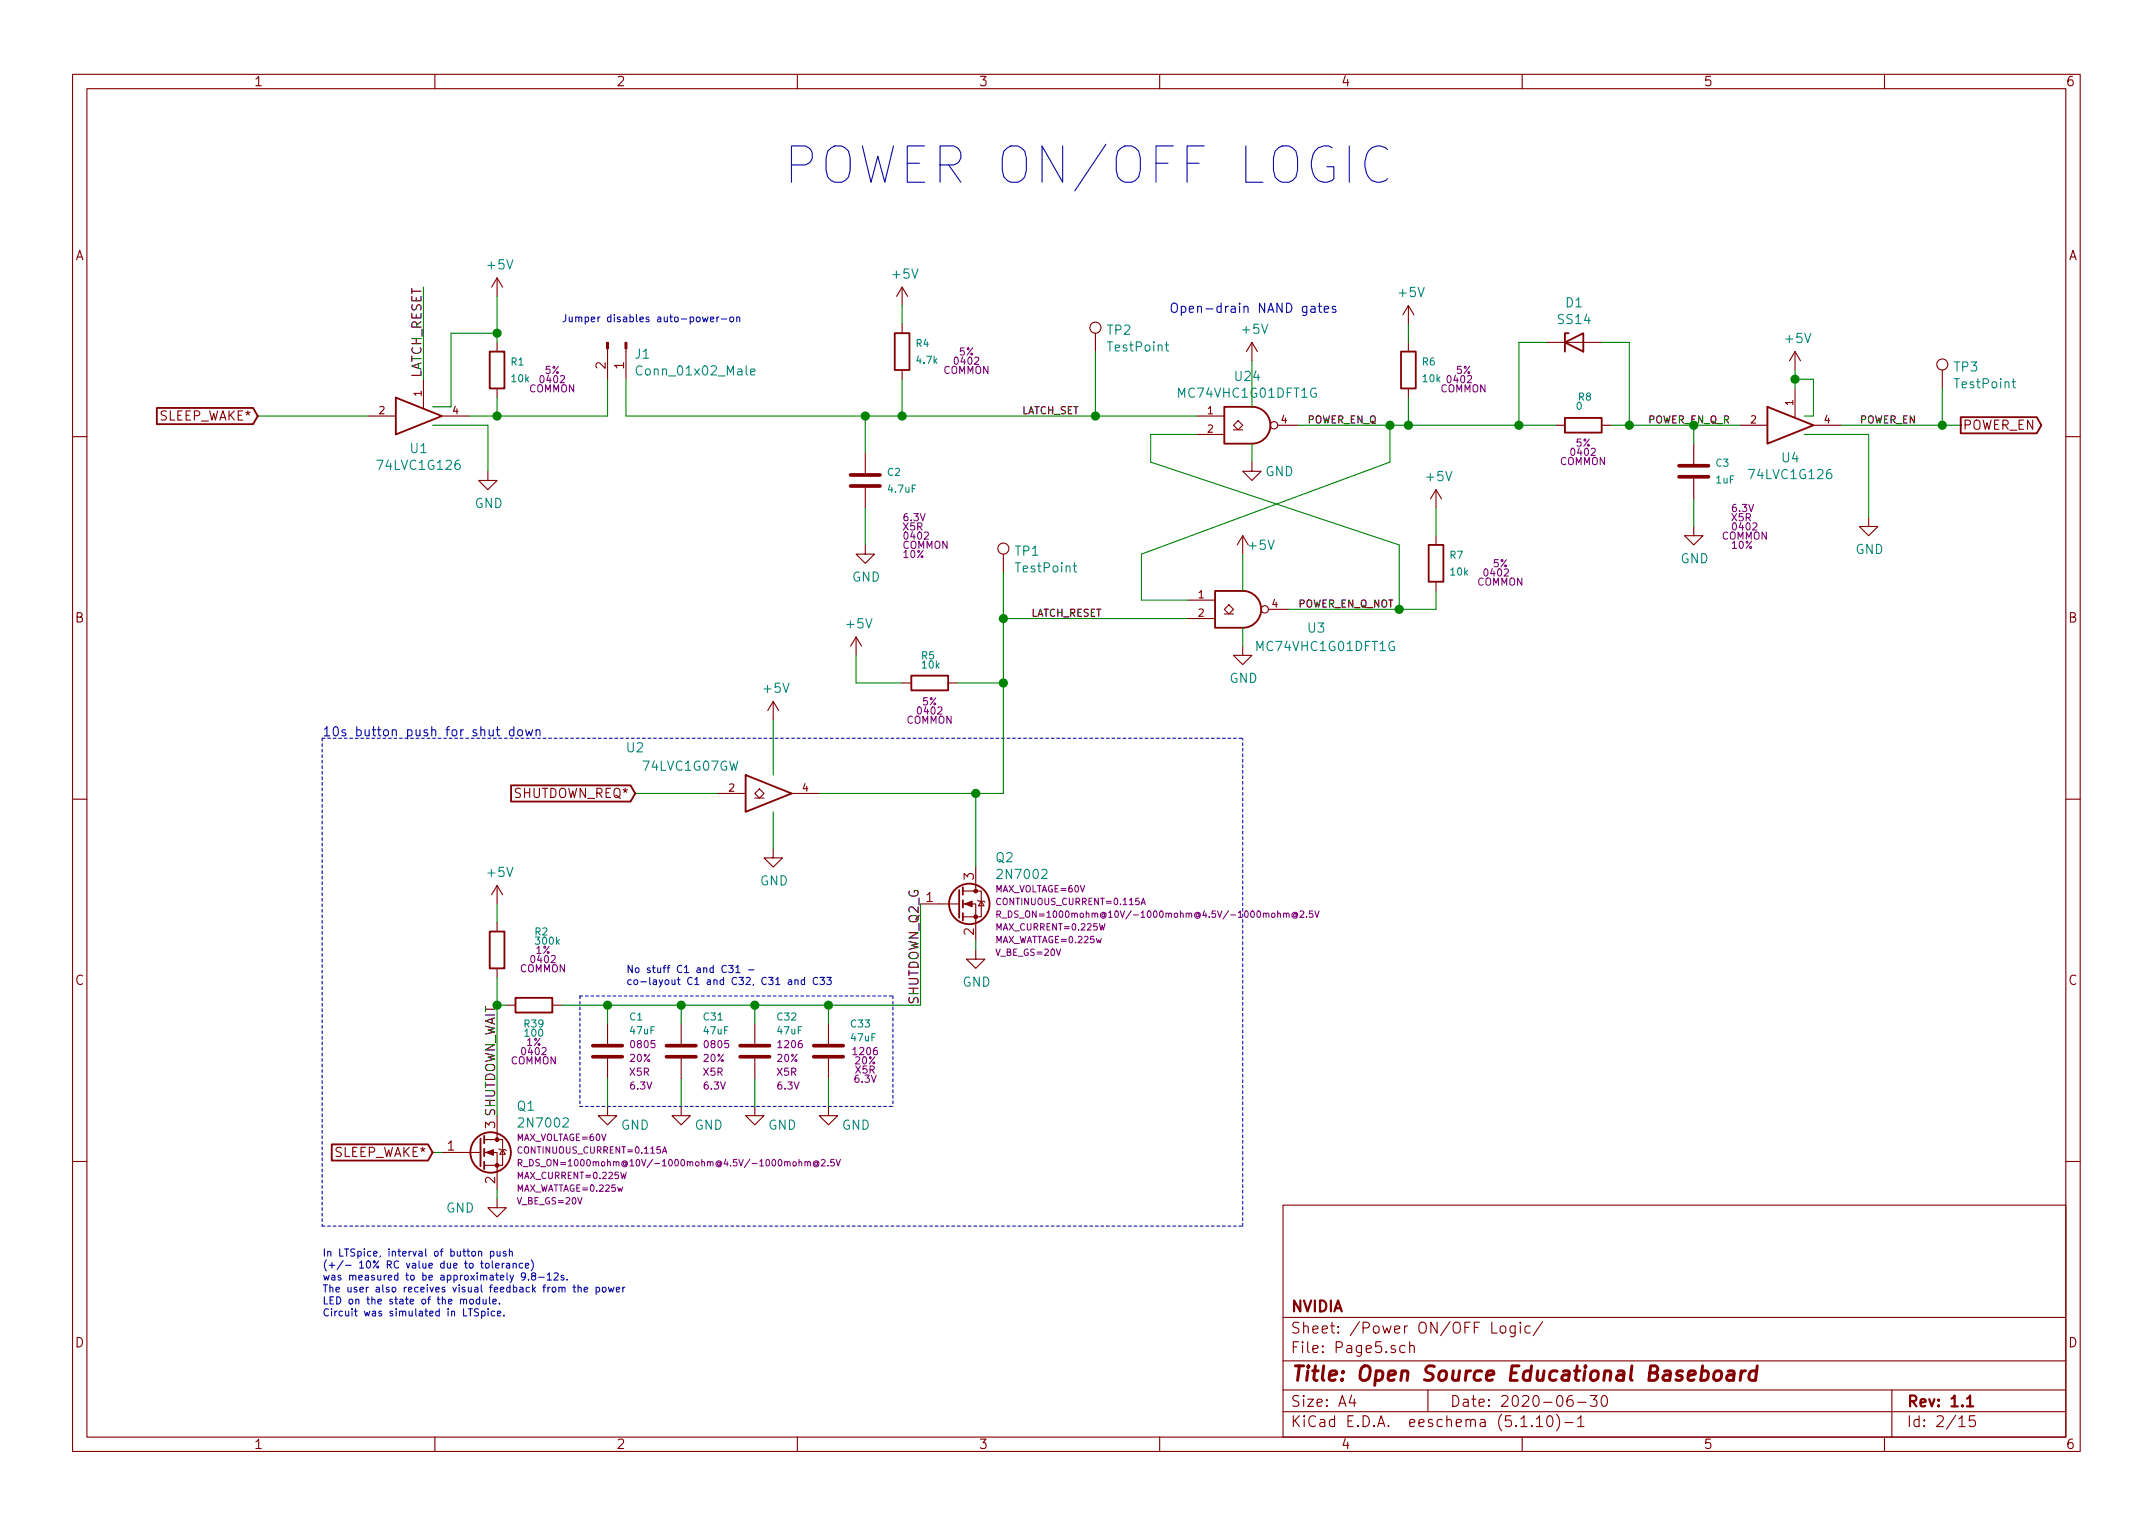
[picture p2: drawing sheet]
EESchema Schematic File Version 4
EELAYER 30 0
EELAYER END
$Descr A4 11693 8268
encoding utf-8
Sheet 2 15
Title "Open Source Educational Baseboard"
Date "2020-06-30"
Rev "1.1"
Comp "NVIDIA"
Comment1 ""
Comment2 ""
Comment3 ""
Comment4 ""
$EndDescr
Text Notes 4250 1000 0    197  ~ 0
POWER ON/OFF LOGIC
$Comp
L 74xGxx:74LVC1G126 U1
U 1 1
P 2300 2250
F 0 "U1" H 2275 2075 50  0000 C CNN
F 1 "74LVC1G126" H 2275 1984 50  0000 C CNN
F 2 "Package_TO_SOT_SMD:SOT-353_SC-70-5" H 2300 2250 50  0001 C CNN
F 3 "http://www.ti.com/lit/sg/scyt129e/scyt129e.pdf" H 2300 2250 50  0001 C CNN
	1    2300 2250
	1    0    0    -1  
$EndComp
Text GLabel 1400 2250 0    50   Input ~ 0
SLEEP_WAKE*
Wire Wire Line
	2000 2250 1400 2250
$Comp
L power:+5V #PWR02
U 1 1
P 2700 1600
F 0 "#PWR02" H 2700 1450 50  0001 C CNN
F 1 "+5V" H 2715 1773 50  0000 C CNN
F 2 "" H 2700 1600 50  0001 C CNN
F 3 "" H 2700 1600 50  0001 C CNN
	1    2700 1600
	1    0    0    -1  
$EndComp
Wire Wire Line
	2550 2250 2700 2250
Wire Wire Line
	2700 2250 2700 2150
Wire Wire Line
	2700 1600 2700 1800
Wire Wire Line
	2700 2250 3300 2250
Wire Wire Line
	3300 2250 3300 2050
Connection ~ 2700 2250
Wire Wire Line
	4700 2250 3400 2250
Wire Wire Line
	4700 2450 4700 2250
Connection ~ 4700 2250
$Comp
L power:GND #PWR09
U 1 1
P 4700 2950
F 0 "#PWR09" H 4700 2700 50  0001 C CNN
F 1 "GND" H 4705 2777 50  0000 C CNN
F 2 "" H 4700 2950 50  0001 C CNN
F 3 "" H 4700 2950 50  0001 C CNN
	1    4700 2950
	1    0    0    -1  
$EndComp
Wire Wire Line
	4700 2750 4700 2950
Wire Wire Line
	6250 2350 6250 2500
Wire Wire Line
	6250 2500 7600 2950
Wire Wire Line
	7050 2300 7550 2300
Wire Wire Line
	7550 2300 7550 2500
Wire Wire Line
	7550 2500 6200 3000
Wire Wire Line
	6200 3250 6450 3250
$Comp
L power:+5V #PWR012
U 1 1
P 7650 1750
F 0 "#PWR012" H 7650 1600 50  0001 C CNN
F 1 "+5V" H 7665 1923 50  0000 C CNN
F 2 "" H 7650 1750 50  0001 C CNN
F 3 "" H 7650 1750 50  0001 C CNN
	1    7650 1750
	1    0    0    -1  
$EndComp
$Comp
L power:+5V #PWR013
U 1 1
P 7800 2750
F 0 "#PWR013" H 7800 2600 50  0001 C CNN
F 1 "+5V" H 7815 2923 50  0000 C CNN
F 2 "" H 7800 2750 50  0001 C CNN
F 3 "" H 7800 2750 50  0001 C CNN
	1    7800 2750
	1    0    0    -1  
$EndComp
Wire Wire Line
	7650 2150 7650 2300
Connection ~ 7550 2300
Wire Wire Line
	7800 3200 7800 3300
Wire Wire Line
	7800 2750 7800 2900
Wire Wire Line
	7650 1850 7650 1750
Wire Wire Line
	6500 2250 5950 2250
$Comp
L power:+5V #PWR010
U 1 1
P 4650 3550
F 0 "#PWR010" H 4650 3400 50  0001 C CNN
F 1 "+5V" H 4665 3723 50  0000 C CNN
F 2 "" H 4650 3550 50  0001 C CNN
F 3 "" H 4650 3550 50  0001 C CNN
	1    4650 3550
	1    0    0    -1  
$EndComp
Wire Wire Line
	4650 3550 4650 3700
Wire Wire Line
	4650 3700 4900 3700
Wire Wire Line
	5200 3700 5450 3700
Connection ~ 5450 3700
Wire Wire Line
	6450 3350 5450 3350
Wire Wire Line
	5450 3350 5450 3700
Text GLabel 2350 6250 0    50   Input ~ 0
SLEEP_WAKE*
Wire Wire Line
	2350 6250 2400 6250
$Comp
L power:GND #PWR03
U 1 1
P 2700 6500
F 0 "#PWR03" H 2700 6250 50  0001 C CNN
F 1 "GND" H 2500 6450 50  0000 C CNN
F 2 "" H 2700 6500 50  0001 C CNN
F 3 "" H 2700 6500 50  0001 C CNN
	1    2700 6500
	1    0    0    -1  
$EndComp
$Comp
L power:GND #PWR011
U 1 1
P 5300 5150
F 0 "#PWR011" H 5300 4900 50  0001 C CNN
F 1 "GND" H 5305 4977 50  0000 C CNN
F 2 "" H 5300 5150 50  0001 C CNN
F 3 "" H 5300 5150 50  0001 C CNN
	1    5300 5150
	1    0    0    -1  
$EndComp
Wire Wire Line
	5300 5100 5300 5150
$Comp
L power:+5V #PWR06
U 1 1
P 2700 4900
F 0 "#PWR06" H 2700 4750 50  0001 C CNN
F 1 "+5V" H 2715 5073 50  0000 C CNN
F 2 "" H 2700 4900 50  0001 C CNN
F 3 "" H 2700 4900 50  0001 C CNN
	1    2700 4900
	1    0    0    -1  
$EndComp
Wire Wire Line
	5450 3700 5450 4300
Wire Wire Line
	2700 5000 2700 4900
Wire Wire Line
	2700 5300 2700 5450
$Comp
L power:GND #PWR07
U 1 1
P 4100 6000
F 0 "#PWR07" H 4100 5750 50  0001 C CNN
F 1 "GND" H 4250 5900 50  0000 C CNN
F 2 "" H 4100 6000 50  0001 C CNN
F 3 "" H 4100 6000 50  0001 C CNN
	1    4100 6000
	1    0    0    -1  
$EndComp
Wire Wire Line
	4100 5550 4100 5450
Wire Notes Line
	6750 6650 6750 4000
Wire Notes Line
	1750 4000 1750 6650
Text Notes 1750 4000 0    50   ~ 0
10s button push for shut down
$Comp
L power:GND #PWR016
U 1 1
P 9200 2850
F 0 "#PWR016" H 9200 2600 50  0001 C CNN
F 1 "GND" H 9205 2677 50  0000 C CNN
F 2 "" H 9200 2850 50  0001 C CNN
F 3 "" H 9200 2850 50  0001 C CNN
	1    9200 2850
	1    0    0    -1  
$EndComp
Wire Wire Line
	9200 2700 9200 2850
Wire Wire Line
	8750 2300 8850 2300
$Comp
L Device:D_Zener D1
U 1 1
P 8550 1850
F 0 "D1" H 8550 2067 50  0000 C CNN
F 1 "SS14" H 8550 1976 50  0000 C CNN
F 2 "Diode_SMD:D_SMA" H 8550 1850 50  0001 C CNN
F 3 "~" H 8550 1850 50  0001 C CNN
	1    8550 1850
	1    0    0    -1  
$EndComp
Wire Wire Line
	8400 1850 8250 1850
Wire Wire Line
	8250 1850 8250 2300
Connection ~ 8250 2300
Wire Wire Line
	8250 2300 8450 2300
Wire Wire Line
	8850 1850 8850 2300
$Comp
L 74xGxx:74LVC1G126 U4
U 1 1
P 9750 2300
F 0 "U4" H 9725 2125 50  0000 C CNN
F 1 "74LVC1G126" H 9725 2034 50  0000 C CNN
F 2 "Package_TO_SOT_SMD:SOT-353_SC-70-5" H 9750 2300 50  0001 C CNN
F 3 "http://www.ti.com/lit/sg/scyt129e/scyt129e.pdf" H 9750 2300 50  0001 C CNN
	1    9750 2300
	1    0    0    -1  
$EndComp
$Comp
L power:+5V #PWR017
U 1 1
P 9750 2000
F 0 "#PWR017" H 9750 1850 50  0001 C CNN
F 1 "+5V" H 9765 2173 50  0000 C CNN
F 2 "" H 9750 2000 50  0001 C CNN
F 3 "" H 9750 2000 50  0001 C CNN
	1    9750 2000
	1    0    0    -1  
$EndComp
Wire Wire Line
	9750 2100 9750 2050
Text GLabel 10650 2300 2    50   Output ~ 0
POWER_EN
Wire Wire Line
	10000 2300 10550 2300
$Comp
L power:+5V #PWR08
U 1 1
P 4900 1650
F 0 "#PWR08" H 4900 1500 50  0001 C CNN
F 1 "+5V" H 4915 1823 50  0000 C CNN
F 2 "" H 4900 1650 50  0001 C CNN
F 3 "" H 4900 1650 50  0001 C CNN
	1    4900 1650
	1    0    0    -1  
$EndComp
Wire Wire Line
	4900 2050 4900 2250
Wire Wire Line
	2350 2200 2450 2200
Wire Wire Line
	2450 2200 2450 1800
Wire Wire Line
	2450 1800 2700 1800
Connection ~ 2700 1800
Wire Wire Line
	2700 1800 2700 1850
$Comp
L power:GND #PWR01
U 1 1
P 2650 2550
F 0 "#PWR01" H 2650 2300 50  0001 C CNN
F 1 "GND" H 2655 2377 50  0000 C CNN
F 2 "" H 2650 2550 50  0001 C CNN
F 3 "" H 2650 2550 50  0001 C CNN
	1    2650 2550
	1    0    0    -1  
$EndComp
Wire Wire Line
	2650 2300 2650 2550
Wire Wire Line
	2350 2300 2650 2300
Connection ~ 9750 2050
Wire Wire Line
	9750 2050 9750 2000
Wire Wire Line
	9800 2250 9850 2250
Wire Wire Line
	9850 2250 9850 2050
Wire Wire Line
	9750 2050 9850 2050
$Comp
L power:GND #PWR018
U 1 1
P 10150 2800
F 0 "#PWR018" H 10150 2550 50  0001 C CNN
F 1 "GND" H 10155 2627 50  0000 C CNN
F 2 "" H 10150 2800 50  0001 C CNN
F 3 "" H 10150 2800 50  0001 C CNN
	1    10150 2800
	1    0    0    -1  
$EndComp
Wire Wire Line
	9800 2350 10150 2350
Wire Wire Line
	10150 2350 10150 2800
$Comp
L Connector:Conn_01x02_Male J1
U 1 1
P 3400 1850
F 0 "J1" V 3462 1894 50  0000 L CNN
F 1 "Conn_01x02_Male" V 3553 1894 50  0000 L CNN
F 2 "Connector_PinHeader_2.54mm:PinHeader_1x02_P2.54mm_Vertical" H 3400 1850 50  0001 C CNN
F 3 "~" H 3400 1850 50  0001 C CNN
	1    3400 1850
	0    1    1    0   
$EndComp
Wire Wire Line
	3400 2050 3400 2250
Wire Wire Line
	6500 2350 6250 2350
Text Notes 6350 1700 0    50   ~ 0
Open-drain NAND gates
$Comp
L Device:R R?
U 1 1
P 2700 2000
AR Path="/5EF267A4/5F167C69" Ref="R?"  Part="1" 
AR Path="/5EE263E8/5F167C69" Ref="R?"  Part="1" 
AR Path="/5EF6A45F/5F167C69" Ref="R1"  Part="1" 
F 0 "R1" H 2770 2046 39  0000 L CNN
F 1 "10k" H 2770 1955 39  0000 L CNN
F 2 "Resistor_SMD:R_0402_1005Metric" V 2630 2000 39  0001 C CNN
F 3 "~" H 2700 2000 39  0000 C CNN
F 4 "0402" H 3000 1950 39  0000 C CNN "Package"
F 5 "5%" H 3000 2000 39  0000 C CNN "Tolerance"
F 6 "COMMON" H 3000 1900 39  0000 C CNN "Part"
	1    2700 2000
	1    0    0    -1  
$EndComp
$Comp
L Device:C C?
U 1 1
P 4700 2600
AR Path="/5EF2B870/5F16A0C0" Ref="C?"  Part="1" 
AR Path="/5EF6A3C7/5F16A0C0" Ref="C?"  Part="1" 
AR Path="/5EF6A45F/5F16A0C0" Ref="C2"  Part="1" 
F 0 "C2" H 4815 2646 39  0000 L CNN
F 1 "4.7uF" H 4815 2555 39  0000 L CNN
F 2 "Capacitor_SMD:C_0402_1005Metric" H 4738 2450 39  0001 C CNN
F 3 "~" H 4700 2600 39  0001 C CNN
F 4 "6.3V" H 4900 2400 39  0000 L CNN "Voltage Rating"
F 5 "X5R" H 4900 2350 39  0000 L CNN "Temp"
F 6 "0402" H 4900 2300 39  0000 L CNN "Package"
F 7 "COMMON" H 4900 2250 39  0000 L CNN "Part"
F 8 "10%" H 4900 2200 39  0000 L CNN "Tolerance"
	1    4700 2600
	1    0    0    -1  
$EndComp
$Comp
L Device:R R?
U 1 1
P 4900 1900
AR Path="/5EF267A4/5F16BEF0" Ref="R?"  Part="1" 
AR Path="/5EE263E8/5F16BEF0" Ref="R?"  Part="1" 
AR Path="/5EF6A45F/5F16BEF0" Ref="R4"  Part="1" 
F 0 "R4" H 4970 1946 39  0000 L CNN
F 1 "4.7k" H 4970 1855 39  0000 L CNN
F 2 "Resistor_SMD:R_0402_1005Metric" V 4830 1900 39  0001 C CNN
F 3 "~" H 4900 1900 39  0000 C CNN
F 4 "0402" H 5250 1850 39  0000 C CNN "Package"
F 5 "5%" H 5250 1900 39  0000 C CNN "Tolerance"
F 6 "COMMON" H 5250 1800 39  0000 C CNN "Part"
	1    4900 1900
	1    0    0    -1  
$EndComp
$Comp
L Device:R R?
U 1 1
P 7650 2000
AR Path="/5EF267A4/5F16D679" Ref="R?"  Part="1" 
AR Path="/5EE263E8/5F16D679" Ref="R?"  Part="1" 
AR Path="/5EF6A45F/5F16D679" Ref="R6"  Part="1" 
F 0 "R6" H 7720 2046 39  0000 L CNN
F 1 "10k" H 7720 1955 39  0000 L CNN
F 2 "Resistor_SMD:R_0402_1005Metric" V 7580 2000 39  0001 C CNN
F 3 "~" H 7650 2000 39  0000 C CNN
F 4 "0402" H 7850 1950 39  0000 L CNN "Package"
F 5 "5%" H 7950 2000 39  0000 C CNN "Tolerance"
F 6 "COMMON" H 7950 1900 39  0000 C CNN "Part"
	1    7650 2000
	1    0    0    -1  
$EndComp
Connection ~ 7650 2300
Wire Wire Line
	7650 2300 7550 2300
Wire Wire Line
	7650 2300 8250 2300
$Comp
L Device:R R?
U 1 1
P 7800 3050
AR Path="/5EF267A4/5F170DB6" Ref="R?"  Part="1" 
AR Path="/5EE263E8/5F170DB6" Ref="R?"  Part="1" 
AR Path="/5EF6A45F/5F170DB6" Ref="R7"  Part="1" 
F 0 "R7" H 7870 3096 39  0000 L CNN
F 1 "10k" H 7870 3005 39  0000 L CNN
F 2 "Resistor_SMD:R_0402_1005Metric" V 7730 3050 39  0001 C CNN
F 3 "~" H 7800 3050 39  0000 C CNN
F 4 "0402" H 8050 3000 39  0000 L CNN "Package"
F 5 "5%" H 8150 3050 39  0000 C CNN "Tolerance"
F 6 "COMMON" H 8150 2950 39  0000 C CNN "Part"
	1    7800 3050
	1    0    0    -1  
$EndComp
$Comp
L Device:R R?
U 1 1
P 2700 5150
AR Path="/5EF267A4/5F17429C" Ref="R?"  Part="1" 
AR Path="/5EE263E8/5F17429C" Ref="R?"  Part="1" 
AR Path="/5EF6A45F/5F17429C" Ref="R2"  Part="1" 
F 0 "R2" H 2900 5250 39  0000 L CNN
F 1 "300k" H 2900 5200 39  0000 L CNN
F 2 "Resistor_SMD:R_0402_1005Metric" V 2630 5150 39  0001 C CNN
F 3 "~" H 2700 5150 39  0000 C CNN
F 4 "0402" H 2950 5100 39  0000 C CNN "Package"
F 5 "1%" H 2950 5150 39  0000 C CNN "Tolerance"
F 6 "COMMON" H 2950 5050 39  0000 C CNN "Part"
	1    2700 5150
	1    0    0    -1  
$EndComp
$Comp
L Device:R R?
U 1 1
P 8600 2300
AR Path="/5EF267A4/5F1764A4" Ref="R?"  Part="1" 
AR Path="/5EE263E8/5F1764A4" Ref="R?"  Part="1" 
AR Path="/5EF6A45F/5F1764A4" Ref="R8"  Part="1" 
F 0 "R8" V 8750 2250 39  0000 L CNN
F 1 "0" V 8700 2300 39  0000 L CNN
F 2 "Resistor_SMD:R_0402_1005Metric" V 8530 2300 39  0001 C CNN
F 3 "~" H 8600 2300 39  0000 C CNN
F 4 "0402" V 8450 2300 39  0000 C CNN "Package"
F 5 "5%" V 8500 2300 39  0000 C CNN "Tolerance"
F 6 "COMMON" V 8400 2300 39  0000 C CNN "Part"
	1    8600 2300
	0    -1   -1   0   
$EndComp
$Comp
L Device:R R?
U 1 1
P 5050 3700
AR Path="/5EF267A4/5F1786B2" Ref="R?"  Part="1" 
AR Path="/5EE263E8/5F1786B2" Ref="R?"  Part="1" 
AR Path="/5EF6A45F/5F1786B2" Ref="R5"  Part="1" 
F 0 "R5" V 4900 3650 39  0000 L CNN
F 1 "10k" V 4950 3650 39  0000 L CNN
F 2 "Resistor_SMD:R_0402_1005Metric" V 4980 3700 39  0001 C CNN
F 3 "~" H 5050 3700 39  0000 C CNN
F 4 "0402" V 5200 3700 39  0000 C CNN "Package"
F 5 "5%" V 5150 3700 39  0000 C CNN "Tolerance"
F 6 "COMMON" V 5250 3700 39  0000 C CNN "Part"
	1    5050 3700
	0    1    1    0   
$EndComp
Wire Wire Line
	4100 5850 4100 6000
$Comp
L Device:C C?
U 1 1
P 9200 2550
AR Path="/5EF2B870/5F194516" Ref="C?"  Part="1" 
AR Path="/5EF6A3C7/5F194516" Ref="C?"  Part="1" 
AR Path="/5EF6A45F/5F194516" Ref="C3"  Part="1" 
F 0 "C3" H 9315 2596 39  0000 L CNN
F 1 "1uF" H 9315 2505 39  0000 L CNN
F 2 "Capacitor_SMD:C_0402_1005Metric" H 9238 2400 39  0001 C CNN
F 3 "~" H 9200 2550 39  0001 C CNN
F 4 "6.3V" H 9400 2350 39  0000 L CNN "Voltage Rating"
F 5 "X5R" H 9400 2300 39  0000 L CNN "Temp"
F 6 "0402" H 9400 2250 39  0000 L CNN "Package"
F 7 "COMMON" H 9350 2200 39  0000 L CNN "Part"
F 8 "10%" H 9400 2150 39  0000 L CNN "Tolerance"
	1    9200 2550
	1    0    0    -1  
$EndComp
Text Notes 1750 7150 0    39   ~ 0
In LTSpice, interval of button push \n(+/- 10% RC value due to tolerance) \nwas measured to be approximately 9.8-12s. \nThe user also receives visual feedback from the power \nLED on the state of the module. \nCircuit was simulated in LTSpice.
$Comp
L Transistor_FET:2N7002 Q1
U 1 1
P 2600 6250
F 0 "Q1" H 2804 6503 50  0000 L CNN
F 1 "2N7002" H 2804 6412 50  0000 L CNN
F 2 "Package_TO_SOT_SMD:SOT-23" H 2800 6175 50  0001 L CIN
F 3 "https://www.fairchildsemi.com/datasheets/2N/2N7002.pdf" H 2600 6250 50  0001 L CNN
F 4 "MAX_VOLTAGE=60V" H 2804 6332 35  0000 L CNN "MAX_VOLTAGE"
F 5 "CONTINUOUS_CURRENT=0.115A" H 2804 6263 35  0000 L CNN "CONTINUOUS_CURRENT"
F 6 "R_DS_ON=1000mohm@10V/-1000mohm@4.5V/-1000mohm@2.5V" H 2804 6194 35  0000 L CNN "R_DS_ON"
F 7 "MAX_CURRENT=0.225W" H 2804 6125 35  0000 L CNN "MAX_CURRENT"
F 8 "MAX_WATTAGE=0.225w" H 2804 6056 35  0000 L CNN "MAX_WATTAGE"
F 9 "V_BE_GS=20V" H 2804 5987 35  0000 L CNN "V_BE_GS"
	1    2600 6250
	1    0    0    -1  
$EndComp
$Comp
L Transistor_FET:2N7002 Q2
U 1 1
P 5200 4900
F 0 "Q2" H 5404 5153 50  0000 L CNN
F 1 "2N7002" H 5404 5062 50  0000 L CNN
F 2 "Package_TO_SOT_SMD:SOT-23" H 5400 4825 50  0001 L CIN
F 3 "https://www.fairchildsemi.com/datasheets/2N/2N7002.pdf" H 5200 4900 50  0001 L CNN
F 4 "MAX_VOLTAGE=60V" H 5404 4982 35  0000 L CNN "MAX_VOLTAGE"
F 5 "CONTINUOUS_CURRENT=0.115A" H 5404 4913 35  0000 L CNN "CONTINUOUS_CURRENT"
F 6 "R_DS_ON=1000mohm@10V/-1000mohm@4.5V/-1000mohm@2.5V" H 5404 4844 35  0000 L CNN "R_DS_ON"
F 7 "MAX_CURRENT=0.225W" H 5404 4775 35  0000 L CNN "MAX_CURRENT"
F 8 "MAX_WATTAGE=0.225w" H 5404 4706 35  0000 L CNN "MAX_WATTAGE"
F 9 "V_BE_GS=20V" H 5404 4637 35  0000 L CNN "V_BE_GS"
	1    5200 4900
	1    0    0    -1  
$EndComp
Wire Wire Line
	5300 4300 5300 4700
Wire Wire Line
	5300 4300 5450 4300
Wire Notes Line
	1750 6650 6750 6650
Wire Notes Line
	1750 4000 6750 4000
Wire Wire Line
	3900 4300 3450 4300
Text GLabel 3450 4300 0    50   Input ~ 0
SHUTDOWN_REQ*
$Comp
L 74xGxx:74LVC1G07 U2
U 1 1
P 4200 4300
AR Path="/5EF82857" Ref="U2"  Part="1" 
AR Path="/5EF6A45F/5EF82857" Ref="U2"  Part="1" 
F 0 "U2" H 3450 4550 50  0000 C CNN
F 1 "74LVC1G07GW" H 3750 4450 50  0000 C CNN
F 2 "Package_TO_SOT_SMD:SOT-353_SC-70-5" H 4200 4300 50  0001 C CNN
F 3 "http://www.ti.com/lit/sg/scyt129e/scyt129e.pdf" H 4200 4300 50  0001 C CNN
	1    4200 4300
	1    0    0    -1  
$EndComp
Wire Wire Line
	4450 4300 5300 4300
Connection ~ 4900 2250
Wire Wire Line
	4900 2250 4700 2250
Wire Wire Line
	9200 2400 9200 2300
Connection ~ 9200 2300
Wire Wire Line
	9200 2300 9450 2300
Text Notes 3050 1750 0    39   ~ 0
Jumper disables auto-power-on
Text Label 5600 3350 0    39   ~ 0
LATCH_RESET
Text Label 5550 2250 0    39   ~ 0
LATCH_SET
Text Label 7050 3300 0    39   ~ 0
POWER_EN_Q_NOT
Text Label 7100 2300 0    39   ~ 0
POWER_EN_Q
Text Label 10100 2300 0    39   ~ 0
POWER_EN
Text Label 8950 2300 0    39   ~ 0
POWER_EN_Q_R
Wire Wire Line
	8700 1850 8850 1850
Connection ~ 8850 2300
Wire Wire Line
	8850 2300 9200 2300
Text Label 2700 5450 3    50   ~ 0
SHUTDOWN_WAIT
Connection ~ 5300 4300
Wire Wire Line
	2300 2050 2300 1550
Text Label 2300 1550 3    50   ~ 0
LATCH_RESET
$Comp
L power:+5V #PWR0158
U 1 1
P 4200 3900
F 0 "#PWR0158" H 4200 3750 50  0001 C CNN
F 1 "+5V" H 4215 4073 50  0000 C CNN
F 2 "" H 4200 3900 50  0001 C CNN
F 3 "" H 4200 3900 50  0001 C CNN
	1    4200 3900
	1    0    0    -1  
$EndComp
$Comp
L power:GND #PWR0159
U 1 1
P 4200 4600
F 0 "#PWR0159" H 4200 4350 50  0001 C CNN
F 1 "GND" H 4205 4427 50  0000 C CNN
F 2 "" H 4200 4600 50  0001 C CNN
F 3 "" H 4200 4600 50  0001 C CNN
	1    4200 4600
	1    0    0    -1  
$EndComp
$Comp
L 74xGxx:74LVC1G38 U24
U 1 1
P 6800 2300
F 0 "U24" H 6775 2567 50  0000 C CNN
F 1 "MC74VHC1G01DFT1G" H 6775 2476 50  0000 C CNN
F 2 "Package_TO_SOT_SMD:SOT-353_SC-70-5" H 6800 2300 50  0001 C CNN
F 3 "https://www.onsemi.com/pub/Collateral/MC74VHC1G01-D.PDF" H 6800 2300 50  0001 C CNN
	1    6800 2300
	1    0    0    -1  
$EndComp
Wire Wire Line
	7000 3300 7600 3300
Wire Wire Line
	6200 3000 6200 3250
Wire Wire Line
	7600 2950 7600 3300
Connection ~ 7600 3300
Wire Wire Line
	7600 3300 7800 3300
$Comp
L 74xGxx:74LVC1G38 U3
U 1 1
P 6750 3300
F 0 "U3" H 7150 3200 50  0000 C CNN
F 1 "MC74VHC1G01DFT1G" H 7200 3100 50  0000 C CNN
F 2 "Package_TO_SOT_SMD:SOT-353_SC-70-5" H 6750 3300 50  0001 C CNN
F 3 "https://www.onsemi.com/pub/Collateral/MC74VHC1G01-D.PDF" H 6750 3300 50  0001 C CNN
	1    6750 3300
	1    0    0    -1  
$EndComp
Wire Wire Line
	2700 6500 2700 6450
Wire Wire Line
	4900 1650 4900 1750
Wire Wire Line
	6800 2400 6800 2500
$Comp
L power:GND #PWR0178
U 1 1
P 6800 2500
F 0 "#PWR0178" H 6800 2250 50  0001 C CNN
F 1 "GND" H 6950 2450 50  0000 C CNN
F 2 "" H 6800 2500 50  0001 C CNN
F 3 "" H 6800 2500 50  0001 C CNN
	1    6800 2500
	1    0    0    -1  
$EndComp
$Comp
L power:+5V #PWR0179
U 1 1
P 6800 1950
F 0 "#PWR0179" H 6800 1800 50  0001 C CNN
F 1 "+5V" H 6815 2123 50  0000 C CNN
F 2 "" H 6800 1950 50  0001 C CNN
F 3 "" H 6800 1950 50  0001 C CNN
	1    6800 1950
	1    0    0    -1  
$EndComp
Wire Wire Line
	6800 2200 6800 1950
$Comp
L Device:R R39
U 1 1
P 2900 5450
F 0 "R39" V 3000 5450 39  0000 C CNN
F 1 "100" V 3050 5450 39  0000 C CNN
F 2 "Resistor_SMD:R_0402_1005Metric" V 2830 5450 39  0001 C CNN
F 3 "~" H 2900 5450 39  0001 C CNN
F 4 "1%" V 3100 5450 39  0000 C CNN "Tolerance"
F 5 "0402" V 3150 5450 39  0000 C CNN "Package"
F 6 "COMMON" V 3200 5450 39  0000 C CNN "Status"
	1    2900 5450
	0    1    1    0   
$EndComp
Wire Wire Line
	3050 5450 3300 5450
Text Label 5000 5450 1    50   ~ 0
SHUTDOWN_Q2_G
Wire Wire Line
	6750 3400 6750 3500
$Comp
L power:GND #PWR081
U 1 1
P 6750 3500
F 0 "#PWR081" H 6750 3250 50  0001 C CNN
F 1 "GND" H 6755 3327 50  0000 C CNN
F 2 "" H 6750 3500 50  0001 C CNN
F 3 "" H 6750 3500 50  0001 C CNN
	1    6750 3500
	1    0    0    -1  
$EndComp
$Comp
L power:+5V #PWR080
U 1 1
P 6750 3000
F 0 "#PWR080" H 6750 2850 50  0001 C CNN
F 1 "+5V" H 6850 3050 50  0000 C CNN
F 2 "" H 6750 3000 50  0001 C CNN
F 3 "" H 6750 3000 50  0001 C CNN
	1    6750 3000
	1    0    0    -1  
$EndComp
Wire Wire Line
	6750 3000 6750 3200
$Comp
L Device:C C32
U 1 1
P 4100 5700
F 0 "C32" H 4215 5888 39  0000 L CNN
F 1 "47uF" H 4215 5813 39  0000 L CNN
F 2 "Capacitor_SMD:C_1206_3216Metric" H 4138 5550 39  0001 C CNN
F 3 "~" H 4100 5700 39  0001 C CNN
F 4 "1206" H 4215 5738 39  0000 L CNN "Package"
F 5 "20%" H 4215 5663 39  0000 L CNN "Tolerance"
F 6 "X5R" H 4215 5588 39  0000 L CNN "Dielectric"
F 7 "6.3V" H 4215 5513 39  0000 L CNN "Voltage"
	1    4100 5700
	1    0    0    -1  
$EndComp
Connection ~ 4100 5450
Wire Wire Line
	4100 5450 4500 5450
$Comp
L power:GND #PWR0196
U 1 1
P 4500 6000
F 0 "#PWR0196" H 4500 5750 50  0001 C CNN
F 1 "GND" H 4650 5900 50  0000 C CNN
F 2 "" H 4500 6000 50  0001 C CNN
F 3 "" H 4500 6000 50  0001 C CNN
	1    4500 6000
	1    0    0    -1  
$EndComp
Wire Wire Line
	4500 5850 4500 6000
Wire Wire Line
	4500 5550 4500 5450
Connection ~ 4500 5450
$Comp
L Device:C C33
U 1 1
P 4500 5700
F 0 "C33" H 4615 5850 39  0000 L CNN
F 1 "47uF" H 4615 5775 39  0000 L CNN
F 2 "Capacitor_SMD:C_1206_3216Metric" H 4538 5550 39  0001 C CNN
F 3 "~" H 4500 5700 39  0001 C CNN
F 4 "1206" H 4700 5700 39  0000 C CNN "Package"
F 5 "20%" H 4700 5650 39  0000 C CNN "Tolerance"
F 6 "X5R" H 4700 5600 39  0000 C CNN "Dielectric"
F 7 "6.3V" H 4700 5550 39  0000 C CNN "Voltage"
	1    4500 5700
	1    0    0    -1  
$EndComp
Wire Wire Line
	2700 5450 2700 6050
Connection ~ 2700 5450
Wire Wire Line
	2700 5450 2750 5450
$Comp
L Device:C C1
U 1 1
P 3300 5700
F 0 "C1" H 3415 5888 39  0000 L CNN
F 1 "47uF" H 3415 5813 39  0000 L CNN
F 2 "Capacitor_SMD:C_0805_2012Metric" H 3338 5550 39  0001 C CNN
F 3 "~" H 3300 5700 39  0001 C CNN
F 4 "0805" H 3415 5738 39  0000 L CNN "Package"
F 5 "20%" H 3415 5663 39  0000 L CNN "Tolerance"
F 6 "X5R" H 3415 5588 39  0000 L CNN "Dielectric"
F 7 "6.3V" H 3415 5513 39  0000 L CNN "Voltage"
	1    3300 5700
	1    0    0    -1  
$EndComp
$Comp
L power:GND #PWR044
U 1 1
P 3300 6000
F 0 "#PWR044" H 3300 5750 50  0001 C CNN
F 1 "GND" H 3450 5900 50  0000 C CNN
F 2 "" H 3300 6000 50  0001 C CNN
F 3 "" H 3300 6000 50  0001 C CNN
	1    3300 6000
	1    0    0    -1  
$EndComp
$Comp
L power:GND #PWR045
U 1 1
P 3700 6000
F 0 "#PWR045" H 3700 5750 50  0001 C CNN
F 1 "GND" H 3850 5900 50  0000 C CNN
F 2 "" H 3700 6000 50  0001 C CNN
F 3 "" H 3700 6000 50  0001 C CNN
	1    3700 6000
	1    0    0    -1  
$EndComp
Wire Wire Line
	3700 5850 3700 6000
Wire Wire Line
	3300 5850 3300 6000
Wire Wire Line
	3300 5550 3300 5450
Connection ~ 3300 5450
Wire Wire Line
	3300 5450 3700 5450
Wire Wire Line
	3700 5550 3700 5450
Connection ~ 3700 5450
Wire Wire Line
	3700 5450 4100 5450
$Comp
L Device:C C31
U 1 1
P 3700 5700
F 0 "C31" H 3815 5888 39  0000 L CNN
F 1 "47uF" H 3815 5813 39  0000 L CNN
F 2 "Capacitor_SMD:C_0805_2012Metric" H 3738 5550 39  0001 C CNN
F 3 "~" H 3700 5700 39  0001 C CNN
F 4 "0805" H 3815 5738 39  0000 L CNN "Package"
F 5 "20%" H 3815 5663 39  0000 L CNN "Tolerance"
F 6 "X5R" H 3815 5588 39  0000 L CNN "Dielectric"
F 7 "6.3V" H 3815 5513 39  0000 L CNN "Voltage"
	1    3700 5700
	1    0    0    -1  
$EndComp
Wire Wire Line
	5000 5450 5000 4900
Wire Wire Line
	4500 5450 5000 5450
Wire Notes Line
	3150 6000 4850 6000
Wire Notes Line
	3150 5400 4850 5400
Wire Notes Line
	4850 5400 4850 6000
Wire Notes Line
	3150 5400 3150 6000
Text Notes 3400 5350 0    39   ~ 0
No stuff C1 and C31 - \nco-layout C1 and C32, C31 and C33
$Comp
L Connector:TestPoint TP1
U 1 1
P 5450 3100
F 0 "TP1" H 5508 3218 50  0000 L CNN
F 1 "TestPoint" H 5508 3127 50  0000 L CNN
F 2 "TestPoint:TestPoint_Pad_D2.0mm" H 5650 3100 50  0001 C CNN
F 3 "~" H 5650 3100 50  0001 C CNN
	1    5450 3100
	1    0    0    -1  
$EndComp
Wire Wire Line
	5450 3100 5450 3350
Connection ~ 5450 3350
Connection ~ 5950 2250
Wire Wire Line
	5950 2250 4900 2250
$Comp
L Connector:TestPoint TP2
U 1 1
P 5950 1900
F 0 "TP2" H 6008 2018 50  0000 L CNN
F 1 "TestPoint" H 6008 1927 50  0000 L CNN
F 2 "TestPoint:TestPoint_Pad_D2.0mm" H 6150 1900 50  0001 C CNN
F 3 "~" H 6150 1900 50  0001 C CNN
	1    5950 1900
	1    0    0    -1  
$EndComp
Wire Wire Line
	5950 1900 5950 2250
Wire Wire Line
	10550 2300 10550 2100
Connection ~ 10550 2300
Wire Wire Line
	10550 2300 10650 2300
$Comp
L Connector:TestPoint TP3
U 1 1
P 10550 2100
F 0 "TP3" H 10608 2218 50  0000 L CNN
F 1 "TestPoint" H 10608 2127 50  0000 L CNN
F 2 "TestPoint:TestPoint_Pad_D2.0mm" H 10750 2100 50  0001 C CNN
F 3 "~" H 10750 2100 50  0001 C CNN
	1    10550 2100
	1    0    0    -1  
$EndComp
Wire Wire Line
	4200 3900 4200 4200
Wire Wire Line
	4200 4400 4200 4600
$EndSCHEMATC
